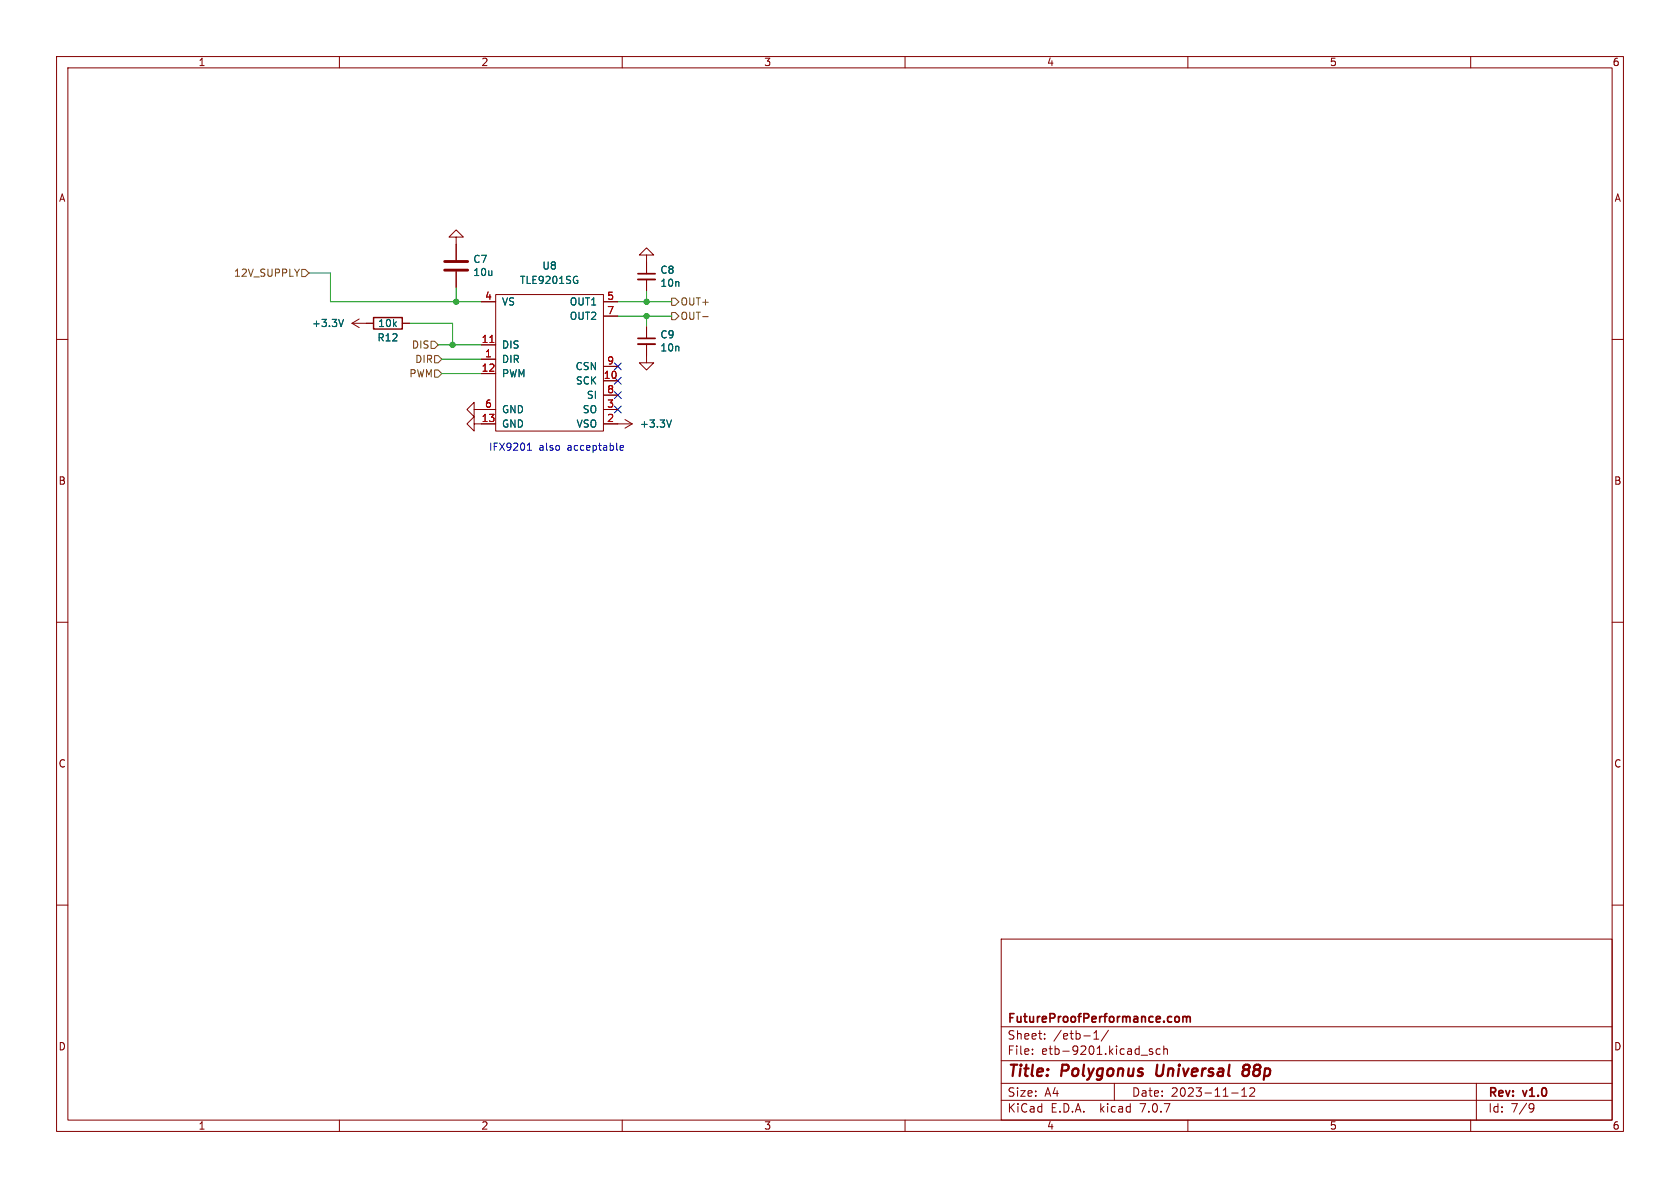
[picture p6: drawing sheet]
<svg xmlns="http://www.w3.org/2000/svg" width="297mm" height="210mm" viewBox="0 0 297 210" stroke-linecap="round" stroke-linejoin="round" font-family="sans-serif">
<g fill="none" stroke="#840000" stroke-width=".18">
<path d="M10 10h277v190h-277zM12 12h273v186h-273zM60 10v2M110 10v2M160 10v2M210 10v2M260 10v2M10 60h2M62.2 57.2h3.8M62.2 57.2l1.3 .7M63.5 56.4l-1.3 .8M71.1 57.2h1.3"/>
<path d="M80.6 41.9h1.3l-1.3-1.3-1.2 1.3h1.2v4.1M80.6 48v2.8M85.1 53.3h2.5M87.6 52.1h19.1v24.1h-19.1zM106.7 53.3h2.5M106.7 55.9h2.5M114.3 45.1h1.3l-1.3-1.3-1.3 1.3h1.3v3.3M114.3 49.4v2M114.3 57.8v2M285 60h2M83.8 72.4v-1.3l-1.3 1.3 1.3 1.3v-1.3h3.8M83.8 74.9v-1.2l-1.3 1.2 1.3 1.3v-1.3h3.8"/>
<path d="M85.1 63.5h2.5M85.1 61h2.5M85.1 66h2.5M106.7 74.9h5.1M106.7 67.3h2.5M106.7 72.4h2.5M106.7 69.9h2.5M106.7 64.8h2.5M110.5 74.2l1.3 .7M111.8 74.9l-1.3 .8M114.3 60.8v3.3h1.3l-1.3 1.3-1.3-1.3h1.3M10 110h2"/>
<path d="M285 110h2M10 160h2M285 160h2M177 166h108v32h-108zM60 198v2M110 198v2M160 198v2M177 194.5h108M177 191.5h108M177 187.5h108M177 181.5h108M182.5 186.3v.1"/>
<path d="M182.5 185.5v.1M184.7 183.6v.1M184.7 182.8v.1M193.4 183.7h.8M193.4 182.6l.4-.4v1.5M196 182.1l-1.3 2M197 191.5v3M201.7 186.5h1.2M203.7 185.5l-.3-.1-.2 .2v.2l.5 .2v.3h-.5M205.1 185.5l-.4-.1-.3 .3v.4l.1 .2h.6M205.7 185.5l.3-.1 .3 .1 .1 .9M205.7 184.9v1.5"/>
<path d="M210 198v2M217.7 193.2h1.2M219.5 193.8h.9M219.5 192.7l.5-.4v1.5M221.7 192.4v.5l-.8 .9h.9M260 198v2M261 191.5v6.5M270.6 195.1l.5 .1a.99 .99 0 0 1-.4 1.4h-.2M271.2 195.7l-.3 .3h-.3"/>
</g>
<path d="M204.6 188.2l-.2 1.6 .3 .4M220.1 189.1a.65 .65 0 0 0-.3 1 .66 .66 0 0 0 .9-.1M220.1 189.1h.4M220.5 189.1l.2 .1M220.6 188.2a.66 .66 0 0 0-.8 .4v.3l.3 .2M220.7 189l-.2 .1" fill="none" stroke="#840000" stroke-width=".4"/>
<path d="M112.8 48.4h3M112.8 59.8h3M208.2 179.7l.3 .3v.4l-.3 .3M209.1 179.8l.5-.1 .2 .2M209.1 179.7v1M209.8 179.9l.2-.2 .3 .1 .1 .9M209.8 179.9v.8" fill="none" stroke="#840000" stroke-width=".3"/>
<path d="M112.8 49.4h3M112.8 60.8h3" fill="none" stroke="#840000" stroke-width=".33"/>
<path d="M60.7 56.5l-.4 1.2M101.9 49.6h.2v.4l-.2 .1M102 48.8l.1 .1M118.7 74.2l-.4 1.3" fill="none" stroke="#006464" stroke-width=".18"/>
<path d="M66 56.1h5.1v2.1h-5.1z" fill="none" stroke="#840000" stroke-width=".25"/>
<path d="M78.6 47.8h4.1M78.6 46.2h4.1" fill="none" stroke="#840000" stroke-width=".51"/>
<path d="M86.6 60.5h.7" fill="none" stroke="#a90000" stroke-width=".18"/>
<path d="M53.3 47.6h.7l.6 .7-.6 .6h-.7zM118.7 55.2h.7l.6 .7-.6 .6h-.7zM118.7 52.7h.7l.6 .6-.6 .7h-.7zM124.2 56h1M76.2 60.3h.6l.7 .7-.7 .6h-.6zM76.8 65.4h.7l.6 .6-.6 .7h-.7zM76.8 62.9h.7l.6 .6-.6 .6h-.7z" fill="none" stroke="#725600" stroke-width=".18"/>
<path d="M93.2 79.6h.8M93.2 78.7l.4-.4v1.3M109.6 79.2l.6-.1v-.3l-.4-.1-.2 .2 .1 .6h.5" fill="none" stroke="#0000c2" stroke-width=".18"/>
<path d="M54.6 48.3h3.8v5h26.7M72.4 57.2h7.6v3.8M80.6 50.8v2.5M109.2 53.3h9.5M109.2 55.9h9.5M114.3 51.4v1.9M114.3 55.9v1.9M77.5 61h7.6M78.1 66h7M78.1 63.5h7" fill="none" stroke="#009600" stroke-width=".18"/>
<path d="M108.6 71.8l1.2 1.2M108.6 64.2l1.2 1.2M108.6 66.7l1.2 1.2M108.6 69.2l1.2 1.3M109.8 71.8l-1.2 1.2M109.8 64.2l-1.2 1.2M109.8 66.7l-1.2 1.2M109.8 69.2l-1.2 1.3" fill="none" stroke="#000084" stroke-width=".18"/>
<g fill="#009600" stroke="#009600" stroke-width=".18">
<circle cx="80" cy="61" r=".46"/>
<circle cx="114.3" cy="55.9" r=".46"/>
<circle cx="80.6" cy="53.3" r=".46"/>
<circle cx="114.3" cy="53.3" r=".46"/>
</g>
<g font-size="2.8" fill="#840000">
<text x="178" y="190.9">Title:</text>
<text x="187.7" y="190.9">Polygonus</text>
<text x="205.2" y="190.9">Universal</text>
<text x="221.4" y="190.9">88p</text>
</g>
<g font-size="2.1" fill="#840000">
<text x="178" y="184">Sheet:</text>
<text x="178" y="181.2">FutureProofPerformance.com</text>
<text x="186.2" y="184">/etb-1/</text>
<text x="178" y="186.7">File:</text>
<text x="184.1" y="186.7">etb-9201.kicad_sch</text>
<text x="178" y="196.9">KiCad</text>
<text x="178" y="194.1">Size:</text>
<text x="184.7" y="194.1">A4</text>
<text x="185.7" y="196.9">E.D.A.</text>
<text x="194.6" y="196.9">kicad</text>
<text x="200" y="194.1">Date:</text>
<text x="201.8" y="196.9">7.0.7</text>
<text x="207" y="194.1">2023-11-12</text>
<text x="263" y="194.3">Rev:</text>
<text x="263" y="196.9">Id:</text>
<text x="267.1" y="196.9">7/9</text>
<text x="269.4" y="194.3">v1.0</text>
</g>
<g font-size="1.8" fill="#840000">
<text x="35" y="11.9">1</text>
<text x="85" y="11.9">2</text>
<text x="135" y="11.9">3</text>
<text x="185" y="11.9">4</text>
<text x="235" y="11.9">5</text>
<text x="285" y="11.9">6</text>
<text x="10.3" y="35.9">A</text>
<text x="285.3" y="35.9">A</text>
<text x="10.3" y="85.9">B</text>
<text x="285.3" y="85.9">B</text>
<text x="10.3" y="135.9">C</text>
<text x="285.3" y="135.9">C</text>
<text x="10.3" y="185.9">D</text>
<text x="285.3" y="185.9">D</text>
<text x="35" y="199.9">1</text>
<text x="85" y="199.9">2</text>
<text x="135" y="199.9">3</text>
<text x="185" y="199.9">4</text>
<text x="235" y="199.9">5</text>
<text x="285" y="199.9">6</text>
</g>
<g font-size="1.8" fill="#006464">
<text x="83.6" y="46.7">C7</text>
<text x="95.8" y="47.9">U8</text>
<text x="83.6" y="49">10u</text>
<text x="91.8" y="50.4">TLE9201SG</text>
<text x="116.6" y="48.6">C8</text>
<text x="116.6" y="50.9">10n</text>
<text x="55.1" y="58">+3.3V</text>
<text x="66.8" y="58">10k</text>
<text x="88.6" y="54.2">VS</text>
<text x="100.6" y="54.2">OUT1</text>
<text x="100.6" y="56.7">OUT2</text>
<text x="66.6" y="60.6">R12</text>
<text x="88.6" y="64.4">DIR</text>
<text x="88.6" y="61.8">DIS</text>
<text x="101.7" y="65.6">CSN</text>
<text x="116.6" y="60">C9</text>
<text x="116.6" y="62.3">10n</text>
<text x="88.6" y="66.9">PWM</text>
<text x="101.7" y="68.2">SCK</text>
<text x="103.6" y="70.7">SI</text>
<text x="88.6" y="75.8">GND</text>
<text x="88.6" y="73.3">GND</text>
<text x="101.8" y="75.8">VSO</text>
<text x="102.9" y="73.3">SO</text>
<text x="113" y="75.8">+3.3V</text>
</g>
<g font-size="1.8" fill="#725600">
<text x="41.3" y="49.1">12V_SUPPLY</text>
<text x="120.2" y="56.7">OUT-</text>
<text x="120.2" y="54.2">OUT+</text>
<text x="72.7" y="61.8">DIS</text>
<text x="73.3" y="64.4">DIR</text>
<text x="72.3" y="66.9">PWM</text>
</g>
<g font-size="1.8" fill="#a90000">
<text x="85.7" y="53.1">4</text>
<text x="107.2" y="53.1">5</text>
<text x="107.2" y="55.6">7</text>
<text x="85" y="60.7">11</text>
<text x="85" y="65.8">12</text>
<text x="85.7" y="63.2">1</text>
<text x="107.2" y="64.5">9</text>
<text x="106.6" y="67.1">10</text>
<text x="107.2" y="69.6">8</text>
<text x="85" y="74.7">13</text>
<text x="85.7" y="72.1">6</text>
<text x="107.2" y="74.7">2</text>
<text x="107.2" y="72.1">3</text>
</g>
<g font-size="1.8" fill="#0000c2">
<text x="86.4" y="79.8">IFX9201</text>
<text x="95.3" y="79.8">also</text>
<text x="100.4" y="79.8">acceptable</text>
</g>
</svg>
